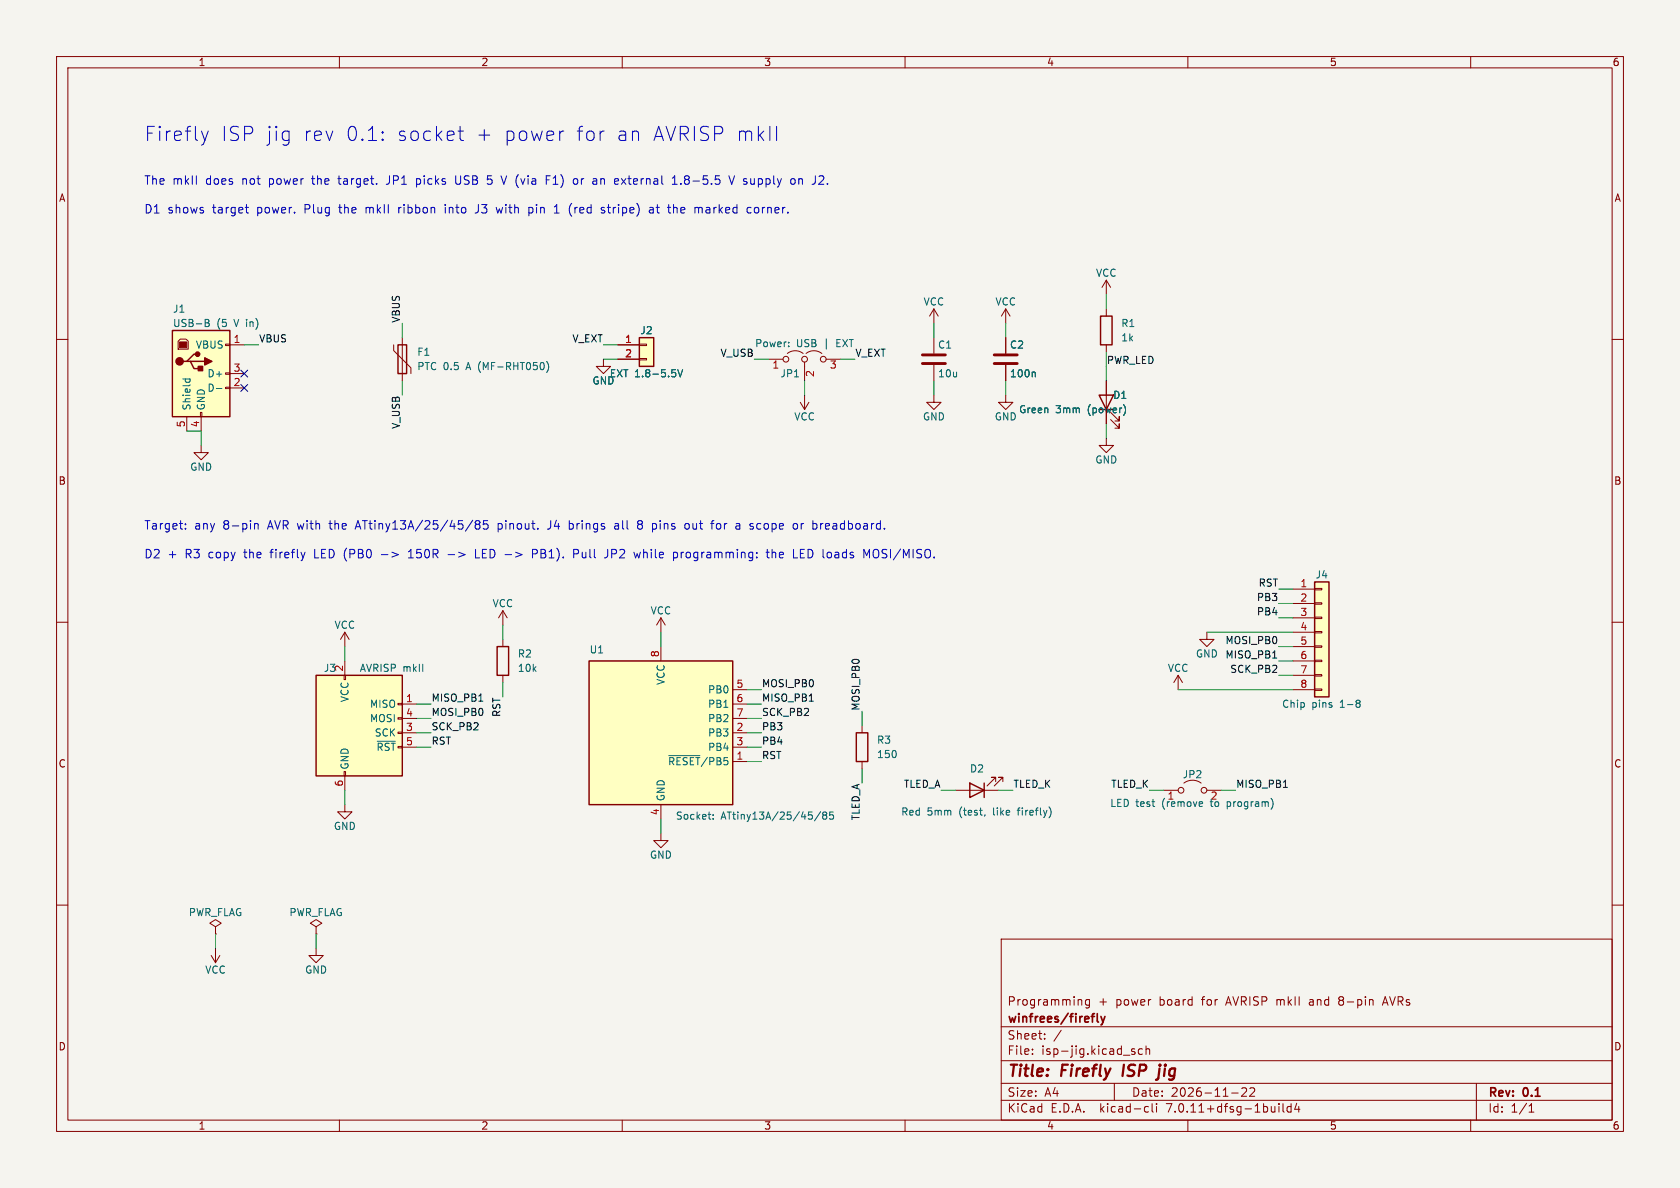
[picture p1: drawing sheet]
(kicad_sch
 (version 20230121)
 (generator eeschema)
 (paper "A4")
 (title_block
  (title "Firefly ISP jig")
  (date "2026-11-22")
  (rev "0.1")
  (company "winfrees/firefly")
  (comment 1 "Programming + power board for AVRISP mkII and 8-pin AVRs"))
 (lib_symbols
  (symbol "Connector:AVR-ISP-6"
   (pin_names
    (offset 1.016)) (in_bom yes) (on_board yes)
   (property "Reference" "J" (at -6.35 11.43 0) (effects (font (size 1.27 1.27)) (justify left)))
   (property "Value" "AVR-ISP-6" (at 0 11.43 0) (effects (font (size 1.27 1.27)) (justify left)))
   (property "Footprint" "" (at -6.35 1.27 90) (effects (font (size 1.27 1.27)) hide))
   (property "Datasheet" " ~" (at -32.385 -13.97 0) (effects (font (size 1.27 1.27)) hide))
   (symbol "AVR-ISP-6_0_1"
    (rectangle (start -2.667 -6.858) (end -2.413 -7.62) (stroke (width 0) (type default)) (fill (type none)))
    (rectangle (start -2.667 10.16) (end -2.413 9.398) (stroke (width 0) (type default)) (fill (type none)))
    (rectangle (start 7.62 -2.413) (end 6.858 -2.667) (stroke (width 0) (type default)) (fill (type none)))
    (rectangle (start 7.62 0.127) (end 6.858 -0.127) (stroke (width 0) (type default)) (fill (type none)))
    (rectangle (start 7.62 2.667) (end 6.858 2.413) (stroke (width 0) (type default)) (fill (type none)))
    (rectangle (start 7.62 5.207) (end 6.858 4.953) (stroke (width 0) (type default)) (fill (type none)))
    (rectangle (start 7.62 10.16) (end -7.62 -7.62) (stroke (width 0.254) (type default)) (fill (type background))))
   (symbol "AVR-ISP-6_1_1"
    (pin passive line (at 10.16 5.08 180) (length 2.54) (name "MISO" (effects (font (size 1.27 1.27)))) (number "1" (effects (font (size 1.27 1.27)))))
    (pin passive line (at -2.54 12.7 270) (length 2.54) (name "VCC" (effects (font (size 1.27 1.27)))) (number "2" (effects (font (size 1.27 1.27)))))
    (pin passive line (at 10.16 0 180) (length 2.54) (name "SCK" (effects (font (size 1.27 1.27)))) (number "3" (effects (font (size 1.27 1.27)))))
    (pin passive line (at 10.16 2.54 180) (length 2.54) (name "MOSI" (effects (font (size 1.27 1.27)))) (number "4" (effects (font (size 1.27 1.27)))))
    (pin passive line (at 10.16 -2.54 180) (length 2.54) (name "~{RST}" (effects (font (size 1.27 1.27)))) (number "5" (effects (font (size 1.27 1.27)))))
    (pin passive line (at -2.54 -10.16 90) (length 2.54) (name "GND" (effects (font (size 1.27 1.27)))) (number "6" (effects (font (size 1.27 1.27)))))))
  (symbol "Connector:USB_B"
   (pin_names
    (offset 1.016)) (in_bom yes) (on_board yes)
   (property "Reference" "J" (at -5.08 11.43 0) (effects (font (size 1.27 1.27)) (justify left)))
   (property "Value" "USB_B" (at -5.08 8.89 0) (effects (font (size 1.27 1.27)) (justify left)))
   (property "Footprint" "" (at 3.81 -1.27 0) (effects (font (size 1.27 1.27)) hide))
   (property "Datasheet" " ~" (at 3.81 -1.27 0) (effects (font (size 1.27 1.27)) hide))
   (symbol "USB_B_0_1"
    (rectangle (start -5.08 -7.62) (end 5.08 7.62) (stroke (width 0.254) (type default)) (fill (type background)))
    (circle (center -3.81 2.159) (radius 0.635) (stroke (width 0.254) (type default)) (fill (type outline)))
    (rectangle (start -3.81 5.588) (end -2.54 4.572) (stroke (width 0) (type default)) (fill (type outline)))
    (circle (center -0.635 3.429) (radius 0.381) (stroke (width 0.254) (type default)) (fill (type outline)))
    (rectangle (start -0.127 -7.62) (end 0.127 -6.858) (stroke (width 0) (type default)) (fill (type none)))
    (polyline (pts (xy -1.905 2.159) (xy 0.635 2.159)) (stroke (width 0.254) (type default)) (fill (type none)))
    (polyline (pts (xy -3.175 2.159) (xy -2.54 2.159) (xy -1.27 3.429) (xy -0.635 3.429)) (stroke (width 0.254) (type default)) (fill (type none)))
    (polyline (pts (xy -2.54 2.159) (xy -1.905 2.159) (xy -1.27 0.889) (xy 0 0.889)) (stroke (width 0.254) (type default)) (fill (type none)))
    (polyline (pts (xy 0.635 2.794) (xy 0.635 1.524) (xy 1.905 2.159) (xy 0.635 2.794)) (stroke (width 0.254) (type default)) (fill (type outline)))
    (polyline (pts (xy -4.064 4.318) (xy -2.286 4.318) (xy -2.286 5.715) (xy -2.667 6.096) (xy -3.683 6.096) (xy -4.064 5.715) (xy -4.064 4.318)) (stroke (width 0) (type default)) (fill (type none)))
    (rectangle (start 0.254 1.27) (end -0.508 0.508) (stroke (width 0.254) (type default)) (fill (type outline)))
    (rectangle (start 5.08 -2.667) (end 4.318 -2.413) (stroke (width 0) (type default)) (fill (type none)))
    (rectangle (start 5.08 -0.127) (end 4.318 0.127) (stroke (width 0) (type default)) (fill (type none)))
    (rectangle (start 5.08 4.953) (end 4.318 5.207) (stroke (width 0) (type default)) (fill (type none))))
   (symbol "USB_B_1_1"
    (pin power_out line (at 7.62 5.08 180) (length 2.54) (name "VBUS" (effects (font (size 1.27 1.27)))) (number "1" (effects (font (size 1.27 1.27)))))
    (pin bidirectional line (at 7.62 -2.54 180) (length 2.54) (name "D-" (effects (font (size 1.27 1.27)))) (number "2" (effects (font (size 1.27 1.27)))))
    (pin bidirectional line (at 7.62 0 180) (length 2.54) (name "D+" (effects (font (size 1.27 1.27)))) (number "3" (effects (font (size 1.27 1.27)))))
    (pin power_out line (at 0 -10.16 90) (length 2.54) (name "GND" (effects (font (size 1.27 1.27)))) (number "4" (effects (font (size 1.27 1.27)))))
    (pin passive line (at -2.54 -10.16 90) (length 2.54) (name "Shield" (effects (font (size 1.27 1.27)))) (number "5" (effects (font (size 1.27 1.27)))))))
  (symbol "Connector_Generic:Conn_01x02"
   (pin_names
    (offset 1.016) hide) (in_bom yes) (on_board yes)
   (property "Reference" "J" (at 0 2.54 0) (effects (font (size 1.27 1.27))))
   (property "Value" "Conn_01x02" (at 0 -5.08 0) (effects (font (size 1.27 1.27))))
   (property "Footprint" "" (at 0 0 0) (effects (font (size 1.27 1.27)) hide))
   (property "Datasheet" "~" (at 0 0 0) (effects (font (size 1.27 1.27)) hide))
   (symbol "Conn_01x02_1_1"
    (rectangle (start -1.27 -2.413) (end 0 -2.667) (stroke (width 0.1524) (type default)) (fill (type none)))
    (rectangle (start -1.27 0.127) (end 0 -0.127) (stroke (width 0.1524) (type default)) (fill (type none)))
    (rectangle (start -1.27 1.27) (end 1.27 -3.81) (stroke (width 0.254) (type default)) (fill (type background)))
    (pin passive line (at -5.08 0 0) (length 3.81) (name "Pin_1" (effects (font (size 1.27 1.27)))) (number "1" (effects (font (size 1.27 1.27)))))
    (pin passive line (at -5.08 -2.54 0) (length 3.81) (name "Pin_2" (effects (font (size 1.27 1.27)))) (number "2" (effects (font (size 1.27 1.27)))))))
  (symbol "Connector_Generic:Conn_01x08"
   (pin_names
    (offset 1.016) hide) (in_bom yes) (on_board yes)
   (property "Reference" "J" (at 0 10.16 0) (effects (font (size 1.27 1.27))))
   (property "Value" "Conn_01x08" (at 0 -12.7 0) (effects (font (size 1.27 1.27))))
   (property "Footprint" "" (at 0 0 0) (effects (font (size 1.27 1.27)) hide))
   (property "Datasheet" "~" (at 0 0 0) (effects (font (size 1.27 1.27)) hide))
   (symbol "Conn_01x08_1_1"
    (rectangle (start -1.27 -10.033) (end 0 -10.287) (stroke (width 0.1524) (type default)) (fill (type none)))
    (rectangle (start -1.27 -7.493) (end 0 -7.747) (stroke (width 0.1524) (type default)) (fill (type none)))
    (rectangle (start -1.27 -4.953) (end 0 -5.207) (stroke (width 0.1524) (type default)) (fill (type none)))
    (rectangle (start -1.27 -2.413) (end 0 -2.667) (stroke (width 0.1524) (type default)) (fill (type none)))
    (rectangle (start -1.27 0.127) (end 0 -0.127) (stroke (width 0.1524) (type default)) (fill (type none)))
    (rectangle (start -1.27 2.667) (end 0 2.413) (stroke (width 0.1524) (type default)) (fill (type none)))
    (rectangle (start -1.27 5.207) (end 0 4.953) (stroke (width 0.1524) (type default)) (fill (type none)))
    (rectangle (start -1.27 7.747) (end 0 7.493) (stroke (width 0.1524) (type default)) (fill (type none)))
    (rectangle (start -1.27 8.89) (end 1.27 -11.43) (stroke (width 0.254) (type default)) (fill (type background)))
    (pin passive line (at -5.08 7.62 0) (length 3.81) (name "Pin_1" (effects (font (size 1.27 1.27)))) (number "1" (effects (font (size 1.27 1.27)))))
    (pin passive line (at -5.08 5.08 0) (length 3.81) (name "Pin_2" (effects (font (size 1.27 1.27)))) (number "2" (effects (font (size 1.27 1.27)))))
    (pin passive line (at -5.08 2.54 0) (length 3.81) (name "Pin_3" (effects (font (size 1.27 1.27)))) (number "3" (effects (font (size 1.27 1.27)))))
    (pin passive line (at -5.08 0 0) (length 3.81) (name "Pin_4" (effects (font (size 1.27 1.27)))) (number "4" (effects (font (size 1.27 1.27)))))
    (pin passive line (at -5.08 -2.54 0) (length 3.81) (name "Pin_5" (effects (font (size 1.27 1.27)))) (number "5" (effects (font (size 1.27 1.27)))))
    (pin passive line (at -5.08 -5.08 0) (length 3.81) (name "Pin_6" (effects (font (size 1.27 1.27)))) (number "6" (effects (font (size 1.27 1.27)))))
    (pin passive line (at -5.08 -7.62 0) (length 3.81) (name "Pin_7" (effects (font (size 1.27 1.27)))) (number "7" (effects (font (size 1.27 1.27)))))
    (pin passive line (at -5.08 -10.16 0) (length 3.81) (name "Pin_8" (effects (font (size 1.27 1.27)))) (number "8" (effects (font (size 1.27 1.27)))))))
  (symbol "Device:C"
   (pin_numbers hide)
   (pin_names
    (offset 0.254)) (in_bom yes) (on_board yes)
   (property "Reference" "C" (at 0.635 2.54 0) (effects (font (size 1.27 1.27)) (justify left)))
   (property "Value" "C" (at 0.635 -2.54 0) (effects (font (size 1.27 1.27)) (justify left)))
   (property "Footprint" "" (at 0.9652 -3.81 0) (effects (font (size 1.27 1.27)) hide))
   (property "Datasheet" "~" (at 0 0 0) (effects (font (size 1.27 1.27)) hide))
   (symbol "C_0_1"
    (polyline (pts (xy -2.032 -0.762) (xy 2.032 -0.762)) (stroke (width 0.508) (type default)) (fill (type none)))
    (polyline (pts (xy -2.032 0.762) (xy 2.032 0.762)) (stroke (width 0.508) (type default)) (fill (type none))))
   (symbol "C_1_1"
    (pin passive line (at 0 3.81 270) (length 2.794) (name "~" (effects (font (size 1.27 1.27)))) (number "1" (effects (font (size 1.27 1.27)))))
    (pin passive line (at 0 -3.81 90) (length 2.794) (name "~" (effects (font (size 1.27 1.27)))) (number "2" (effects (font (size 1.27 1.27)))))))
  (symbol "Device:LED"
   (pin_numbers hide)
   (pin_names
    (offset 1.016) hide) (in_bom yes) (on_board yes)
   (property "Reference" "D" (at 0 2.54 0) (effects (font (size 1.27 1.27))))
   (property "Value" "LED" (at 0 -2.54 0) (effects (font (size 1.27 1.27))))
   (property "Footprint" "" (at 0 0 0) (effects (font (size 1.27 1.27)) hide))
   (property "Datasheet" "~" (at 0 0 0) (effects (font (size 1.27 1.27)) hide))
   (symbol "LED_0_1"
    (polyline (pts (xy -1.27 -1.27) (xy -1.27 1.27)) (stroke (width 0.254) (type default)) (fill (type none)))
    (polyline (pts (xy -1.27 0) (xy 1.27 0)) (stroke (width 0) (type default)) (fill (type none)))
    (polyline (pts (xy 1.27 -1.27) (xy 1.27 1.27) (xy -1.27 0) (xy 1.27 -1.27)) (stroke (width 0.254) (type default)) (fill (type none)))
    (polyline (pts (xy -3.048 -0.762) (xy -4.572 -2.286) (xy -3.81 -2.286) (xy -4.572 -2.286) (xy -4.572 -1.524)) (stroke (width 0) (type default)) (fill (type none)))
    (polyline (pts (xy -1.778 -0.762) (xy -3.302 -2.286) (xy -2.54 -2.286) (xy -3.302 -2.286) (xy -3.302 -1.524)) (stroke (width 0) (type default)) (fill (type none))))
   (symbol "LED_1_1"
    (pin passive line (at -3.81 0 0) (length 2.54) (name "K" (effects (font (size 1.27 1.27)))) (number "1" (effects (font (size 1.27 1.27)))))
    (pin passive line (at 3.81 0 180) (length 2.54) (name "A" (effects (font (size 1.27 1.27)))) (number "2" (effects (font (size 1.27 1.27)))))))
  (symbol "Device:Polyfuse"
   (pin_numbers hide)
   (pin_names
    (offset 0)) (in_bom yes) (on_board yes)
   (property "Reference" "F" (at -2.54 0 90) (effects (font (size 1.27 1.27))))
   (property "Value" "Polyfuse" (at 2.54 0 90) (effects (font (size 1.27 1.27))))
   (property "Footprint" "" (at 1.27 -5.08 0) (effects (font (size 1.27 1.27)) (justify left) hide))
   (property "Datasheet" "~" (at 0 0 0) (effects (font (size 1.27 1.27)) hide))
   (symbol "Polyfuse_0_1"
    (rectangle (start -0.762 2.54) (end 0.762 -2.54) (stroke (width 0.254) (type default)) (fill (type none)))
    (polyline (pts (xy 0 2.54) (xy 0 -2.54)) (stroke (width 0) (type default)) (fill (type none)))
    (polyline (pts (xy -1.524 2.54) (xy -1.524 1.524) (xy 1.524 -1.524) (xy 1.524 -2.54)) (stroke (width 0) (type default)) (fill (type none))))
   (symbol "Polyfuse_1_1"
    (pin passive line (at 0 3.81 270) (length 1.27) (name "~" (effects (font (size 1.27 1.27)))) (number "1" (effects (font (size 1.27 1.27)))))
    (pin passive line (at 0 -3.81 90) (length 1.27) (name "~" (effects (font (size 1.27 1.27)))) (number "2" (effects (font (size 1.27 1.27)))))))
  (symbol "Device:R"
   (pin_numbers hide)
   (pin_names
    (offset 0)) (in_bom yes) (on_board yes)
   (property "Reference" "R" (at 2.032 0 90) (effects (font (size 1.27 1.27))))
   (property "Value" "R" (at 0 0 90) (effects (font (size 1.27 1.27))))
   (property "Footprint" "" (at -1.778 0 90) (effects (font (size 1.27 1.27)) hide))
   (property "Datasheet" "~" (at 0 0 0) (effects (font (size 1.27 1.27)) hide))
   (symbol "R_0_1"
    (rectangle (start -1.016 -2.54) (end 1.016 2.54) (stroke (width 0.254) (type default)) (fill (type none))))
   (symbol "R_1_1"
    (pin passive line (at 0 3.81 270) (length 1.27) (name "~" (effects (font (size 1.27 1.27)))) (number "1" (effects (font (size 1.27 1.27)))))
    (pin passive line (at 0 -3.81 90) (length 1.27) (name "~" (effects (font (size 1.27 1.27)))) (number "2" (effects (font (size 1.27 1.27)))))))
  (symbol "Jumper:Jumper_2_Open"
   (pin_names
    (offset 0) hide) (in_bom yes) (on_board yes)
   (property "Reference" "JP" (at 0 2.794 0) (effects (font (size 1.27 1.27))))
   (property "Value" "Jumper_2_Open" (at 0 -2.286 0) (effects (font (size 1.27 1.27))))
   (property "Footprint" "" (at 0 0 0) (effects (font (size 1.27 1.27)) hide))
   (property "Datasheet" "~" (at 0 0 0) (effects (font (size 1.27 1.27)) hide))
   (symbol "Jumper_2_Open_0_0"
    (circle (center -2.032 0) (radius 0.508) (stroke (width 0) (type default)) (fill (type none)))
    (circle (center 2.032 0) (radius 0.508) (stroke (width 0) (type default)) (fill (type none))))
   (symbol "Jumper_2_Open_0_1"
    (arc (start 1.524 1.27) (mid 0 1.778) (end -1.524 1.27) (stroke (width 0) (type default)) (fill (type none))))
   (symbol "Jumper_2_Open_1_1"
    (pin passive line (at -5.08 0 0) (length 2.54) (name "A" (effects (font (size 1.27 1.27)))) (number "1" (effects (font (size 1.27 1.27)))))
    (pin passive line (at 5.08 0 180) (length 2.54) (name "B" (effects (font (size 1.27 1.27)))) (number "2" (effects (font (size 1.27 1.27)))))))
  (symbol "Jumper:Jumper_3_Open"
   (pin_names
    (offset 0) hide) (in_bom yes) (on_board yes)
   (property "Reference" "JP" (at -2.54 -2.54 0) (effects (font (size 1.27 1.27))))
   (property "Value" "Jumper_3_Open" (at 0 2.794 0) (effects (font (size 1.27 1.27))))
   (property "Footprint" "" (at 0 0 0) (effects (font (size 1.27 1.27)) hide))
   (property "Datasheet" "~" (at 0 0 0) (effects (font (size 1.27 1.27)) hide))
   (symbol "Jumper_3_Open_0_0"
    (circle (center -3.302 0) (radius 0.508) (stroke (width 0) (type default)) (fill (type none)))
    (circle (center 0 0) (radius 0.508) (stroke (width 0) (type default)) (fill (type none)))
    (circle (center 3.302 0) (radius 0.508) (stroke (width 0) (type default)) (fill (type none))))
   (symbol "Jumper_3_Open_0_1"
    (arc (start -0.254 1.016) (mid -1.651 1.4992) (end -3.048 1.016) (stroke (width 0) (type default)) (fill (type none)))
    (polyline (pts (xy 0 -0.508) (xy 0 -1.27)) (stroke (width 0) (type default)) (fill (type none)))
    (arc (start 3.048 1.016) (mid 1.651 1.4992) (end 0.254 1.016) (stroke (width 0) (type default)) (fill (type none))))
   (symbol "Jumper_3_Open_1_1"
    (pin passive line (at -6.35 0 0) (length 2.54) (name "A" (effects (font (size 1.27 1.27)))) (number "1" (effects (font (size 1.27 1.27)))))
    (pin passive line (at 0 -3.81 90) (length 2.54) (name "C" (effects (font (size 1.27 1.27)))) (number "2" (effects (font (size 1.27 1.27)))))
    (pin passive line (at 6.35 0 180) (length 2.54) (name "B" (effects (font (size 1.27 1.27)))) (number "3" (effects (font (size 1.27 1.27)))))))
  (symbol "MCU_Microchip_ATtiny:ATtiny13A-P" (in_bom yes) (on_board yes)
   (property "Reference" "U" (at -12.7 13.97 0) (effects (font (size 1.27 1.27)) (justify left bottom)))
   (property "Value" "ATtiny13A-P" (at 2.54 -13.97 0) (effects (font (size 1.27 1.27)) (justify left top)))
   (property "Footprint" "Package_DIP:DIP-8_W7.62mm" (at 0 0 0) (effects (font (size 1.27 1.27) italic) hide))
   (property "Datasheet" "http://ww1.microchip.com/downloads/en/DeviceDoc/doc8126.pdf" (at 0 0 0) (effects (font (size 1.27 1.27)) hide))
   (symbol "ATtiny13A-P_0_1"
    (rectangle (start -12.7 -12.7) (end 12.7 12.7) (stroke (width 0.254) (type default)) (fill (type background))))
   (symbol "ATtiny13A-P_1_1"
    (pin bidirectional line (at 15.24 -5.08 180) (length 2.54) (name "~{RESET}/PB5" (effects (font (size 1.27 1.27)))) (number "1" (effects (font (size 1.27 1.27)))))
    (pin bidirectional line (at 15.24 0 180) (length 2.54) (name "PB3" (effects (font (size 1.27 1.27)))) (number "2" (effects (font (size 1.27 1.27)))))
    (pin bidirectional line (at 15.24 -2.54 180) (length 2.54) (name "PB4" (effects (font (size 1.27 1.27)))) (number "3" (effects (font (size 1.27 1.27)))))
    (pin power_in line (at 0 -15.24 90) (length 2.54) (name "GND" (effects (font (size 1.27 1.27)))) (number "4" (effects (font (size 1.27 1.27)))))
    (pin bidirectional line (at 15.24 7.62 180) (length 2.54) (name "PB0" (effects (font (size 1.27 1.27)))) (number "5" (effects (font (size 1.27 1.27)))))
    (pin bidirectional line (at 15.24 5.08 180) (length 2.54) (name "PB1" (effects (font (size 1.27 1.27)))) (number "6" (effects (font (size 1.27 1.27)))))
    (pin bidirectional line (at 15.24 2.54 180) (length 2.54) (name "PB2" (effects (font (size 1.27 1.27)))) (number "7" (effects (font (size 1.27 1.27)))))
    (pin power_in line (at 0 15.24 270) (length 2.54) (name "VCC" (effects (font (size 1.27 1.27)))) (number "8" (effects (font (size 1.27 1.27)))))))
  (symbol "power:GND"
   (power)
   (pin_names
    (offset 0)) (in_bom yes) (on_board yes)
   (property "Reference" "#PWR" (at 0 -6.35 0) (effects (font (size 1.27 1.27)) hide))
   (property "Value" "GND" (at 0 -3.81 0) (effects (font (size 1.27 1.27))))
   (property "Footprint" "" (at 0 0 0) (effects (font (size 1.27 1.27)) hide))
   (property "Datasheet" "" (at 0 0 0) (effects (font (size 1.27 1.27)) hide))
   (symbol "GND_0_1"
    (polyline (pts (xy 0 0) (xy 0 -1.27) (xy 1.27 -1.27) (xy 0 -2.54) (xy -1.27 -1.27) (xy 0 -1.27)) (stroke (width 0) (type default)) (fill (type none))))
   (symbol "GND_1_1"
    (pin power_in line (at 0 0 270) (length 0) hide (name "GND" (effects (font (size 1.27 1.27)))) (number "1" (effects (font (size 1.27 1.27)))))))
  (symbol "power:PWR_FLAG"
   (power)
   (pin_numbers hide)
   (pin_names
    (offset 0) hide) (in_bom yes) (on_board yes)
   (property "Reference" "#FLG" (at 0 1.905 0) (effects (font (size 1.27 1.27)) hide))
   (property "Value" "PWR_FLAG" (at 0 3.81 0) (effects (font (size 1.27 1.27))))
   (property "Footprint" "" (at 0 0 0) (effects (font (size 1.27 1.27)) hide))
   (property "Datasheet" "~" (at 0 0 0) (effects (font (size 1.27 1.27)) hide))
   (symbol "PWR_FLAG_0_0"
    (pin power_out line (at 0 0 90) (length 0) (name "pwr" (effects (font (size 1.27 1.27)))) (number "1" (effects (font (size 1.27 1.27))))))
   (symbol "PWR_FLAG_0_1"
    (polyline (pts (xy 0 0) (xy 0 1.27) (xy -1.016 1.905) (xy 0 2.54) (xy 1.016 1.905) (xy 0 1.27)) (stroke (width 0) (type default)) (fill (type none)))))
  (symbol "power:VCC"
   (power)
   (pin_names
    (offset 0)) (in_bom yes) (on_board yes)
   (property "Reference" "#PWR" (at 0 -3.81 0) (effects (font (size 1.27 1.27)) hide))
   (property "Value" "VCC" (at 0 3.81 0) (effects (font (size 1.27 1.27))))
   (property "Footprint" "" (at 0 0 0) (effects (font (size 1.27 1.27)) hide))
   (property "Datasheet" "" (at 0 0 0) (effects (font (size 1.27 1.27)) hide))
   (symbol "VCC_0_1"
    (polyline (pts (xy -0.762 1.27) (xy 0 2.54)) (stroke (width 0) (type default)) (fill (type none)))
    (polyline (pts (xy 0 0) (xy 0 2.54)) (stroke (width 0) (type default)) (fill (type none)))
    (polyline (pts (xy 0 2.54) (xy 0.762 1.27)) (stroke (width 0) (type default)) (fill (type none))))
   (symbol "VCC_1_1"
    (pin power_in line (at 0 0 90) (length 0) hide (name "VCC" (effects (font (size 1.27 1.27)))) (number "1" (effects (font (size 1.27 1.27))))))))
 (symbol
  (lib_id "Connector:USB_B") (at 35.56 66.04 0) (unit 1) (in_bom yes) (on_board yes) (dnp no)
  (property "Reference" "J1" (at 30.48 54.61 0) (effects (font (size 1.27 1.27)) (justify left)))
  (property "Value" "USB-B (5 V in)" (at 30.48 57.15 0) (effects (font (size 1.27 1.27)) (justify left)))
  (property "Footprint" "Connector_USB:USB_B_OST_USB-B1HSxx_Horizontal" (at 39.37 67.31 0) (effects (font (size 1.27 1.27)) hide))
  (property "Datasheet" "" (at 39.37 67.31 0) (effects (font (size 1.27 1.27)) hide)) (pin "1") (pin "2") (pin "3") (pin "4") (pin "5"))
 (wire (pts (xy 43.18 60.96) (xy 45.72 60.96)) (stroke (width 0) (type default)))
 (label "VBUS" (at 45.72 60.96 0) (fields_autoplaced) (effects (font (size 1.27 1.27)) (justify left bottom)))
 (no_connect (at 43.18 68.58))
 (no_connect (at 43.18 66.04))
 (wire (pts (xy 35.56 76.2) (xy 35.56 78.74)) (stroke (width 0) (type default)))
 (symbol
  (lib_id "power:GND") (at 35.56 78.74 0) (unit 1) (in_bom no) (on_board no) (dnp no)
  (property "Reference" "#PWR01" (at 35.56 85.09 0) (effects (font (size 1.27 1.27)) hide))
  (property "Value" "GND" (at 35.56 82.55 0) (effects (font (size 1.27 1.27))))
  (property "Footprint" "" (at 35.56 78.74 0) (effects (font (size 1.27 1.27)) hide))
  (property "Datasheet" "" (at 35.56 78.74 0) (effects (font (size 1.27 1.27)) hide)) (pin "1"))
 (symbol
  (lib_id "Device:Polyfuse") (at 71.12 63.5 0) (unit 1) (in_bom yes) (on_board yes) (dnp no)
  (property "Reference" "F1" (at 73.66 62.23 0) (effects (font (size 1.27 1.27)) (justify left)))
  (property "Value" "PTC 0.5 A (MF-RHT050)" (at 73.66 64.77 0) (effects (font (size 1.27 1.27)) (justify left)))
  (property "Footprint" "Fuse:Fuse_Bourns_MF-RHT050" (at 72.39 68.58 0) (effects (font (size 1.27 1.27)) (justify left) hide))
  (property "Datasheet" "" (at 71.12 63.5 0) (effects (font (size 1.27 1.27)) hide)) (pin "1") (pin "2"))
 (wire (pts (xy 71.12 59.69) (xy 71.12 57.15)) (stroke (width 0) (type default)))
 (label "VBUS" (at 71.12 57.15 90) (fields_autoplaced) (effects (font (size 1.27 1.27)) (justify left bottom)))
 (wire (pts (xy 71.12 67.31) (xy 71.12 69.85)) (stroke (width 0) (type default)))
 (label "V_USB" (at 71.12 69.85 270) (fields_autoplaced) (effects (font (size 1.27 1.27)) (justify right bottom)))
 (symbol
  (lib_id "Connector_Generic:Conn_01x02") (at 114.3 60.96 0) (unit 1) (in_bom yes) (on_board yes) (dnp no)
  (property "Reference" "J2" (at 114.3 58.42 0) (effects (font (size 1.27 1.27))))
  (property "Value" "EXT 1.8-5.5V" (at 114.3 66.04 0) (effects (font (size 1.27 1.27))))
  (property "Footprint" "Connector_PinHeader_2.54mm:PinHeader_1x02_P2.54mm_Vertical" (at 114.3 60.96 0) (effects (font (size 1.27 1.27)) hide))
  (property "Datasheet" "" (at 114.3 60.96 0) (effects (font (size 1.27 1.27)) hide)) (pin "1") (pin "2"))
 (wire (pts (xy 109.22 60.96) (xy 106.68 60.96)) (stroke (width 0) (type default)))
 (label "V_EXT" (at 106.68 60.96 180) (fields_autoplaced) (effects (font (size 1.27 1.27)) (justify right bottom)))
 (wire (pts (xy 109.22 63.5) (xy 106.68 63.5)) (stroke (width 0) (type default)))
 (symbol
  (lib_id "power:GND") (at 106.68 63.5 0) (unit 1) (in_bom no) (on_board no) (dnp no)
  (property "Reference" "#PWR02" (at 106.68 69.85 0) (effects (font (size 1.27 1.27)) hide))
  (property "Value" "GND" (at 106.68 67.31 0) (effects (font (size 1.27 1.27))))
  (property "Footprint" "" (at 106.68 63.5 0) (effects (font (size 1.27 1.27)) hide))
  (property "Datasheet" "" (at 106.68 63.5 0) (effects (font (size 1.27 1.27)) hide)) (pin "1"))
 (symbol
  (lib_id "Jumper:Jumper_3_Open") (at 142.24 63.5 0) (unit 1) (in_bom yes) (on_board yes) (dnp no)
  (property "Reference" "JP1" (at 139.7 66.04 0) (effects (font (size 1.27 1.27))))
  (property "Value" "Power: USB | EXT" (at 142.24 60.71 0) (effects (font (size 1.27 1.27))))
  (property "Footprint" "Connector_PinHeader_2.54mm:PinHeader_1x03_P2.54mm_Vertical" (at 142.24 63.5 0) (effects (font (size 1.27 1.27)) hide))
  (property "Datasheet" "" (at 142.24 63.5 0) (effects (font (size 1.27 1.27)) hide)) (pin "1") (pin "2") (pin "3"))
 (wire (pts (xy 135.89 63.5) (xy 133.35 63.5)) (stroke (width 0) (type default)))
 (label "V_USB" (at 133.35 63.5 180) (fields_autoplaced) (effects (font (size 1.27 1.27)) (justify right bottom)))
 (wire (pts (xy 142.24 67.31) (xy 142.24 69.85)) (stroke (width 0) (type default)))
 (symbol
  (lib_id "power:VCC") (at 142.24 69.85 180) (unit 1) (in_bom no) (on_board no) (dnp no)
  (property "Reference" "#PWR03" (at 142.24 66.04 0) (effects (font (size 1.27 1.27)) hide))
  (property "Value" "VCC" (at 142.24 73.66 0) (effects (font (size 1.27 1.27))))
  (property "Footprint" "" (at 142.24 69.85 0) (effects (font (size 1.27 1.27)) hide))
  (property "Datasheet" "" (at 142.24 69.85 0) (effects (font (size 1.27 1.27)) hide)) (pin "1"))
 (wire (pts (xy 148.59 63.5) (xy 151.13 63.5)) (stroke (width 0) (type default)))
 (label "V_EXT" (at 151.13 63.5 0) (fields_autoplaced) (effects (font (size 1.27 1.27)) (justify left bottom)))
 (symbol
  (lib_id "Device:C") (at 165.1 63.5 0) (unit 1) (in_bom yes) (on_board yes) (dnp no)
  (property "Reference" "C1" (at 165.73 60.96 0) (effects (font (size 1.27 1.27)) (justify left)))
  (property "Value" "10u" (at 165.73 66.04 0) (effects (font (size 1.27 1.27)) (justify left)))
  (property "Footprint" "Capacitor_THT:C_Disc_D5.0mm_W2.5mm_P5.00mm" (at 166.07 67.31 0) (effects (font (size 1.27 1.27)) hide))
  (property "Datasheet" "" (at 165.1 63.5 0) (effects (font (size 1.27 1.27)) hide)) (pin "1") (pin "2"))
 (wire (pts (xy 165.1 59.69) (xy 165.1 57.15)) (stroke (width 0) (type default)))
 (symbol
  (lib_id "power:VCC") (at 165.1 57.15 0) (unit 1) (in_bom no) (on_board no) (dnp no)
  (property "Reference" "#PWR04" (at 165.1 60.96 0) (effects (font (size 1.27 1.27)) hide))
  (property "Value" "VCC" (at 165.1 53.34 0) (effects (font (size 1.27 1.27))))
  (property "Footprint" "" (at 165.1 57.15 0) (effects (font (size 1.27 1.27)) hide))
  (property "Datasheet" "" (at 165.1 57.15 0) (effects (font (size 1.27 1.27)) hide)) (pin "1"))
 (wire (pts (xy 165.1 67.31) (xy 165.1 69.85)) (stroke (width 0) (type default)))
 (symbol
  (lib_id "power:GND") (at 165.1 69.85 0) (unit 1) (in_bom no) (on_board no) (dnp no)
  (property "Reference" "#PWR05" (at 165.1 76.2 0) (effects (font (size 1.27 1.27)) hide))
  (property "Value" "GND" (at 165.1 73.66 0) (effects (font (size 1.27 1.27))))
  (property "Footprint" "" (at 165.1 69.85 0) (effects (font (size 1.27 1.27)) hide))
  (property "Datasheet" "" (at 165.1 69.85 0) (effects (font (size 1.27 1.27)) hide)) (pin "1"))
 (symbol
  (lib_id "Device:C") (at 177.8 63.5 0) (unit 1) (in_bom yes) (on_board yes) (dnp no)
  (property "Reference" "C2" (at 178.44 60.96 0) (effects (font (size 1.27 1.27)) (justify left)))
  (property "Value" "100n" (at 178.44 66.04 0) (effects (font (size 1.27 1.27)) (justify left)))
  (property "Footprint" "Capacitor_THT:C_Disc_D3.0mm_W2.0mm_P2.50mm" (at 178.77 67.31 0) (effects (font (size 1.27 1.27)) hide))
  (property "Datasheet" "" (at 177.8 63.5 0) (effects (font (size 1.27 1.27)) hide)) (pin "1") (pin "2"))
 (wire (pts (xy 177.8 59.69) (xy 177.8 57.15)) (stroke (width 0) (type default)))
 (symbol
  (lib_id "power:VCC") (at 177.8 57.15 0) (unit 1) (in_bom no) (on_board no) (dnp no)
  (property "Reference" "#PWR06" (at 177.8 60.96 0) (effects (font (size 1.27 1.27)) hide))
  (property "Value" "VCC" (at 177.8 53.34 0) (effects (font (size 1.27 1.27))))
  (property "Footprint" "" (at 177.8 57.15 0) (effects (font (size 1.27 1.27)) hide))
  (property "Datasheet" "" (at 177.8 57.15 0) (effects (font (size 1.27 1.27)) hide)) (pin "1"))
 (wire (pts (xy 177.8 67.31) (xy 177.8 69.85)) (stroke (width 0) (type default)))
 (symbol
  (lib_id "power:GND") (at 177.8 69.85 0) (unit 1) (in_bom no) (on_board no) (dnp no)
  (property "Reference" "#PWR07" (at 177.8 76.2 0) (effects (font (size 1.27 1.27)) hide))
  (property "Value" "GND" (at 177.8 73.66 0) (effects (font (size 1.27 1.27))))
  (property "Footprint" "" (at 177.8 69.85 0) (effects (font (size 1.27 1.27)) hide))
  (property "Datasheet" "" (at 177.8 69.85 0) (effects (font (size 1.27 1.27)) hide)) (pin "1"))
 (symbol
  (lib_id "Device:R") (at 195.58 58.42 0) (unit 1) (in_bom yes) (on_board yes) (dnp no)
  (property "Reference" "R1" (at 198.12 57.15 0) (effects (font (size 1.27 1.27)) (justify left)))
  (property "Value" "1k" (at 198.12 59.69 0) (effects (font (size 1.27 1.27)) (justify left)))
  (property "Footprint" "Resistor_THT:R_Axial_DIN0207_L6.3mm_D2.5mm_P7.62mm_Horizontal" (at 193.8 58.42 0) (effects (font (size 1.27 1.27)) hide))
  (property "Datasheet" "" (at 195.58 58.42 0) (effects (font (size 1.27 1.27)) hide)) (pin "1") (pin "2"))
 (wire (pts (xy 195.58 54.61) (xy 195.58 52.07)) (stroke (width 0) (type default)))
 (symbol
  (lib_id "power:VCC") (at 195.58 52.07 0) (unit 1) (in_bom no) (on_board no) (dnp no)
  (property "Reference" "#PWR08" (at 195.58 55.88 0) (effects (font (size 1.27 1.27)) hide))
  (property "Value" "VCC" (at 195.58 48.26 0) (effects (font (size 1.27 1.27))))
  (property "Footprint" "" (at 195.58 52.07 0) (effects (font (size 1.27 1.27)) hide))
  (property "Datasheet" "" (at 195.58 52.07 0) (effects (font (size 1.27 1.27)) hide)) (pin "1"))
 (symbol
  (lib_id "Device:LED") (at 195.58 71.12 90) (unit 1) (in_bom yes) (on_board yes) (dnp no)
  (property "Reference" "D1" (at 199.39 69.85 90) (effects (font (size 1.27 1.27)) (justify left)))
  (property "Value" "Green 3mm (power)" (at 199.39 72.39 90) (effects (font (size 1.27 1.27)) (justify left)))
  (property "Footprint" "LED_THT:LED_D3.0mm" (at 195.58 71.12 90) (effects (font (size 1.27 1.27)) hide))
  (property "Datasheet" "" (at 195.58 71.12 90) (effects (font (size 1.27 1.27)) hide)) (pin "1") (pin "2"))
 (wire (pts (xy 195.58 74.93) (xy 195.58 77.47)) (stroke (width 0) (type default)))
 (symbol
  (lib_id "power:GND") (at 195.58 77.47 0) (unit 1) (in_bom no) (on_board no) (dnp no)
  (property "Reference" "#PWR09" (at 195.58 83.82 0) (effects (font (size 1.27 1.27)) hide))
  (property "Value" "GND" (at 195.58 81.28 0) (effects (font (size 1.27 1.27))))
  (property "Footprint" "" (at 195.58 77.47 0) (effects (font (size 1.27 1.27)) hide))
  (property "Datasheet" "" (at 195.58 77.47 0) (effects (font (size 1.27 1.27)) hide)) (pin "1"))
 (symbol
  (lib_id "MCU_Microchip_ATtiny:ATtiny13A-P") (at 116.84 129.54 0) (unit 1) (in_bom yes) (on_board yes) (dnp no)
  (property "Reference" "U1" (at 104.14 115.57 0) (effects (font (size 1.27 1.27)) (justify left bottom)))
  (property "Value" "Socket: ATtiny13A/25/45/85" (at 119.38 143.51 0) (effects (font (size 1.27 1.27)) (justify left top)))
  (property "Footprint" "Package_DIP:DIP-8_W7.62mm_Socket" (at 116.84 129.54 0) (effects (font (size 1.27 1.27)) hide))
  (property "Datasheet" "" (at 116.84 129.54 0) (effects (font (size 1.27 1.27)) hide)) (pin "1") (pin "2") (pin "3") (pin "4") (pin "5") (pin "6") (pin "7") (pin "8"))
 (wire (pts (xy 132.08 134.62) (xy 134.62 134.62)) (stroke (width 0) (type default)))
 (label "RST" (at 134.62 134.62 0) (fields_autoplaced) (effects (font (size 1.27 1.27)) (justify left bottom)))
 (wire (pts (xy 132.08 129.54) (xy 134.62 129.54)) (stroke (width 0) (type default)))
 (label "PB3" (at 134.62 129.54 0) (fields_autoplaced) (effects (font (size 1.27 1.27)) (justify left bottom)))
 (wire (pts (xy 132.08 132.08) (xy 134.62 132.08)) (stroke (width 0) (type default)))
 (label "PB4" (at 134.62 132.08 0) (fields_autoplaced) (effects (font (size 1.27 1.27)) (justify left bottom)))
 (wire (pts (xy 116.84 144.78) (xy 116.84 147.32)) (stroke (width 0) (type default)))
 (symbol
  (lib_id "power:GND") (at 116.84 147.32 0) (unit 1) (in_bom no) (on_board no) (dnp no)
  (property "Reference" "#PWR10" (at 116.84 153.67 0) (effects (font (size 1.27 1.27)) hide))
  (property "Value" "GND" (at 116.84 151.13 0) (effects (font (size 1.27 1.27))))
  (property "Footprint" "" (at 116.84 147.32 0) (effects (font (size 1.27 1.27)) hide))
  (property "Datasheet" "" (at 116.84 147.32 0) (effects (font (size 1.27 1.27)) hide)) (pin "1"))
 (wire (pts (xy 132.08 121.92) (xy 134.62 121.92)) (stroke (width 0) (type default)))
 (label "MOSI_PB0" (at 134.62 121.92 0) (fields_autoplaced) (effects (font (size 1.27 1.27)) (justify left bottom)))
 (wire (pts (xy 132.08 124.46) (xy 134.62 124.46)) (stroke (width 0) (type default)))
 (label "MISO_PB1" (at 134.62 124.46 0) (fields_autoplaced) (effects (font (size 1.27 1.27)) (justify left bottom)))
 (wire (pts (xy 132.08 127) (xy 134.62 127)) (stroke (width 0) (type default)))
 (label "SCK_PB2" (at 134.62 127 0) (fields_autoplaced) (effects (font (size 1.27 1.27)) (justify left bottom)))
 (wire (pts (xy 116.84 114.3) (xy 116.84 111.76)) (stroke (width 0) (type default)))
 (symbol
  (lib_id "power:VCC") (at 116.84 111.76 0) (unit 1) (in_bom no) (on_board no) (dnp no)
  (property "Reference" "#PWR11" (at 116.84 115.57 0) (effects (font (size 1.27 1.27)) hide))
  (property "Value" "VCC" (at 116.84 107.95 0) (effects (font (size 1.27 1.27))))
  (property "Footprint" "" (at 116.84 111.76 0) (effects (font (size 1.27 1.27)) hide))
  (property "Datasheet" "" (at 116.84 111.76 0) (effects (font (size 1.27 1.27)) hide)) (pin "1"))
 (symbol
  (lib_id "Connector:AVR-ISP-6") (at 63.5 129.54 0) (unit 1) (in_bom yes) (on_board yes) (dnp no)
  (property "Reference" "J3" (at 57.15 118.11 0) (effects (font (size 1.27 1.27)) (justify left)))
  (property "Value" "AVRISP mkII" (at 63.5 118.11 0) (effects (font (size 1.27 1.27)) (justify left)))
  (property "Footprint" "Connector_PinHeader_2.54mm:PinHeader_2x03_P2.54mm_Vertical" (at 57.15 128.27 0) (effects (font (size 1.27 1.27)) hide))
  (property "Datasheet" "" (at 31.12 143.51 0) (effects (font (size 1.27 1.27)) hide)) (pin "1") (pin "2") (pin "3") (pin "4") (pin "5") (pin "6"))
 (wire (pts (xy 73.66 124.46) (xy 76.2 124.46)) (stroke (width 0) (type default)))
 (label "MISO_PB1" (at 76.2 124.46 0) (fields_autoplaced) (effects (font (size 1.27 1.27)) (justify left bottom)))
 (wire (pts (xy 60.96 116.84) (xy 60.96 114.3)) (stroke (width 0) (type default)))
 (symbol
  (lib_id "power:VCC") (at 60.96 114.3 0) (unit 1) (in_bom no) (on_board no) (dnp no)
  (property "Reference" "#PWR12" (at 60.96 118.11 0) (effects (font (size 1.27 1.27)) hide))
  (property "Value" "VCC" (at 60.96 110.49 0) (effects (font (size 1.27 1.27))))
  (property "Footprint" "" (at 60.96 114.3 0) (effects (font (size 1.27 1.27)) hide))
  (property "Datasheet" "" (at 60.96 114.3 0) (effects (font (size 1.27 1.27)) hide)) (pin "1"))
 (wire (pts (xy 73.66 129.54) (xy 76.2 129.54)) (stroke (width 0) (type default)))
 (label "SCK_PB2" (at 76.2 129.54 0) (fields_autoplaced) (effects (font (size 1.27 1.27)) (justify left bottom)))
 (wire (pts (xy 73.66 127) (xy 76.2 127)) (stroke (width 0) (type default)))
 (label "MOSI_PB0" (at 76.2 127 0) (fields_autoplaced) (effects (font (size 1.27 1.27)) (justify left bottom)))
 (wire (pts (xy 73.66 132.08) (xy 76.2 132.08)) (stroke (width 0) (type default)))
 (label "RST" (at 76.2 132.08 0) (fields_autoplaced) (effects (font (size 1.27 1.27)) (justify left bottom)))
 (wire (pts (xy 60.96 139.7) (xy 60.96 142.24)) (stroke (width 0) (type default)))
 (symbol
  (lib_id "power:GND") (at 60.96 142.24 0) (unit 1) (in_bom no) (on_board no) (dnp no)
  (property "Reference" "#PWR13" (at 60.96 148.59 0) (effects (font (size 1.27 1.27)) hide))
  (property "Value" "GND" (at 60.96 146.05 0) (effects (font (size 1.27 1.27))))
  (property "Footprint" "" (at 60.96 142.24 0) (effects (font (size 1.27 1.27)) hide))
  (property "Datasheet" "" (at 60.96 142.24 0) (effects (font (size 1.27 1.27)) hide)) (pin "1"))
 (symbol
  (lib_id "Device:R") (at 88.9 116.84 0) (unit 1) (in_bom yes) (on_board yes) (dnp no)
  (property "Reference" "R2" (at 91.44 115.57 0) (effects (font (size 1.27 1.27)) (justify left)))
  (property "Value" "10k" (at 91.44 118.11 0) (effects (font (size 1.27 1.27)) (justify left)))
  (property "Footprint" "Resistor_THT:R_Axial_DIN0207_L6.3mm_D2.5mm_P7.62mm_Horizontal" (at 87.12 116.84 0) (effects (font (size 1.27 1.27)) hide))
  (property "Datasheet" "" (at 88.9 116.84 0) (effects (font (size 1.27 1.27)) hide)) (pin "1") (pin "2"))
 (wire (pts (xy 88.9 113.03) (xy 88.9 110.49)) (stroke (width 0) (type default)))
 (symbol
  (lib_id "power:VCC") (at 88.9 110.49 0) (unit 1) (in_bom no) (on_board no) (dnp no)
  (property "Reference" "#PWR14" (at 88.9 114.3 0) (effects (font (size 1.27 1.27)) hide))
  (property "Value" "VCC" (at 88.9 106.68 0) (effects (font (size 1.27 1.27))))
  (property "Footprint" "" (at 88.9 110.49 0) (effects (font (size 1.27 1.27)) hide))
  (property "Datasheet" "" (at 88.9 110.49 0) (effects (font (size 1.27 1.27)) hide)) (pin "1"))
 (wire (pts (xy 88.9 120.65) (xy 88.9 123.19)) (stroke (width 0) (type default)))
 (label "RST" (at 88.9 123.19 270) (fields_autoplaced) (effects (font (size 1.27 1.27)) (justify right bottom)))
 (symbol
  (lib_id "Device:R") (at 152.4 132.08 0) (unit 1) (in_bom yes) (on_board yes) (dnp no)
  (property "Reference" "R3" (at 154.94 130.81 0) (effects (font (size 1.27 1.27)) (justify left)))
  (property "Value" "150" (at 154.94 133.35 0) (effects (font (size 1.27 1.27)) (justify left)))
  (property "Footprint" "Resistor_THT:R_Axial_DIN0207_L6.3mm_D2.5mm_P7.62mm_Horizontal" (at 150.62 132.08 0) (effects (font (size 1.27 1.27)) hide))
  (property "Datasheet" "" (at 152.4 132.08 0) (effects (font (size 1.27 1.27)) hide)) (pin "1") (pin "2"))
 (wire (pts (xy 152.4 128.27) (xy 152.4 125.73)) (stroke (width 0) (type default)))
 (label "MOSI_PB0" (at 152.4 125.73 90) (fields_autoplaced) (effects (font (size 1.27 1.27)) (justify left bottom)))
 (wire (pts (xy 152.4 135.89) (xy 152.4 138.43)) (stroke (width 0) (type default)))
 (label "TLED_A" (at 152.4 138.43 270) (fields_autoplaced) (effects (font (size 1.27 1.27)) (justify right bottom)))
 (symbol
  (lib_id "Device:LED") (at 172.72 139.7 180) (unit 1) (in_bom yes) (on_board yes) (dnp no)
  (property "Reference" "D2" (at 172.72 135.89 0) (effects (font (size 1.27 1.27))))
  (property "Value" "Red 5mm (test, like firefly)" (at 172.72 143.51 0) (effects (font (size 1.27 1.27))))
  (property "Footprint" "LED_THT:LED_D5.0mm" (at 172.72 139.7 0) (effects (font (size 1.27 1.27)) hide))
  (property "Datasheet" "" (at 172.72 139.7 0) (effects (font (size 1.27 1.27)) hide)) (pin "1") (pin "2"))
 (wire (pts (xy 176.53 139.7) (xy 179.07 139.7)) (stroke (width 0) (type default)))
 (label "TLED_K" (at 179.07 139.7 0) (fields_autoplaced) (effects (font (size 1.27 1.27)) (justify left bottom)))
 (wire (pts (xy 168.91 139.7) (xy 166.37 139.7)) (stroke (width 0) (type default)))
 (label "TLED_A" (at 166.37 139.7 180) (fields_autoplaced) (effects (font (size 1.27 1.27)) (justify right bottom)))
 (symbol
  (lib_id "Jumper:Jumper_2_Open") (at 210.82 139.7 0) (unit 1) (in_bom yes) (on_board yes) (dnp no)
  (property "Reference" "JP2" (at 210.82 136.91 0) (effects (font (size 1.27 1.27))))
  (property "Value" "LED test (remove to program)" (at 210.82 141.99 0) (effects (font (size 1.27 1.27))))
  (property "Footprint" "Connector_PinHeader_2.54mm:PinHeader_1x02_P2.54mm_Vertical" (at 210.82 139.7 0) (effects (font (size 1.27 1.27)) hide))
  (property "Datasheet" "" (at 210.82 139.7 0) (effects (font (size 1.27 1.27)) hide)) (pin "1") (pin "2"))
 (wire (pts (xy 205.74 139.7) (xy 203.2 139.7)) (stroke (width 0) (type default)))
 (label "TLED_K" (at 203.2 139.7 180) (fields_autoplaced) (effects (font (size 1.27 1.27)) (justify right bottom)))
 (wire (pts (xy 215.9 139.7) (xy 218.44 139.7)) (stroke (width 0) (type default)))
 (label "MISO_PB1" (at 218.44 139.7 0) (fields_autoplaced) (effects (font (size 1.27 1.27)) (justify left bottom)))
 (symbol
  (lib_id "Connector_Generic:Conn_01x08") (at 233.68 111.76 0) (unit 1) (in_bom yes) (on_board yes) (dnp no)
  (property "Reference" "J4" (at 233.68 101.6 0) (effects (font (size 1.27 1.27))))
  (property "Value" "Chip pins 1-8" (at 233.68 124.46 0) (effects (font (size 1.27 1.27))))
  (property "Footprint" "Connector_PinHeader_2.54mm:PinHeader_1x08_P2.54mm_Vertical" (at 233.68 111.76 0) (effects (font (size 1.27 1.27)) hide))
  (property "Datasheet" "" (at 233.68 111.76 0) (effects (font (size 1.27 1.27)) hide)) (pin "1") (pin "2") (pin "3") (pin "4") (pin "5") (pin "6") (pin "7") (pin "8"))
 (wire (pts (xy 228.6 104.14) (xy 226.06 104.14)) (stroke (width 0) (type default)))
 (label "RST" (at 226.06 104.14 180) (fields_autoplaced) (effects (font (size 1.27 1.27)) (justify right bottom)))
 (wire (pts (xy 228.6 106.68) (xy 226.06 106.68)) (stroke (width 0) (type default)))
 (label "PB3" (at 226.06 106.68 180) (fields_autoplaced) (effects (font (size 1.27 1.27)) (justify right bottom)))
 (wire (pts (xy 228.6 109.22) (xy 226.06 109.22)) (stroke (width 0) (type default)))
 (label "PB4" (at 226.06 109.22 180) (fields_autoplaced) (effects (font (size 1.27 1.27)) (justify right bottom)))
 (wire (pts (xy 228.6 114.3) (xy 226.06 114.3)) (stroke (width 0) (type default)))
 (label "MOSI_PB0" (at 226.06 114.3 180) (fields_autoplaced) (effects (font (size 1.27 1.27)) (justify right bottom)))
 (wire (pts (xy 228.6 116.84) (xy 226.06 116.84)) (stroke (width 0) (type default)))
 (label "MISO_PB1" (at 226.06 116.84 180) (fields_autoplaced) (effects (font (size 1.27 1.27)) (justify right bottom)))
 (wire (pts (xy 228.6 119.38) (xy 226.06 119.38)) (stroke (width 0) (type default)))
 (label "SCK_PB2" (at 226.06 119.38 180) (fields_autoplaced) (effects (font (size 1.27 1.27)) (justify right bottom)))
 (symbol
  (lib_id "power:PWR_FLAG") (at 38.1 165.1 0) (unit 1) (in_bom no) (on_board no) (dnp no)
  (property "Reference" "#FLG01" (at 38.1 163.19 0) (effects (font (size 1.27 1.27)) hide))
  (property "Value" "PWR_FLAG" (at 38.1 161.29 0) (effects (font (size 1.27 1.27))))
  (property "Footprint" "" (at 38.1 165.1 0) (effects (font (size 1.27 1.27)) hide))
  (property "Datasheet" "" (at 38.1 165.1 0) (effects (font (size 1.27 1.27)) hide)) (pin "1"))
 (wire (pts (xy 38.1 165.1) (xy 38.1 167.64)) (stroke (width 0) (type default)))
 (symbol
  (lib_id "power:VCC") (at 38.1 167.64 180) (unit 1) (in_bom no) (on_board no) (dnp no)
  (property "Reference" "#PWR15" (at 38.1 163.83 0) (effects (font (size 1.27 1.27)) hide))
  (property "Value" "VCC" (at 38.1 171.45 0) (effects (font (size 1.27 1.27))))
  (property "Footprint" "" (at 38.1 167.64 0) (effects (font (size 1.27 1.27)) hide))
  (property "Datasheet" "" (at 38.1 167.64 0) (effects (font (size 1.27 1.27)) hide)) (pin "1"))
 (symbol
  (lib_id "power:PWR_FLAG") (at 55.88 165.1 0) (unit 1) (in_bom no) (on_board no) (dnp no)
  (property "Reference" "#FLG02" (at 55.88 163.19 0) (effects (font (size 1.27 1.27)) hide))
  (property "Value" "PWR_FLAG" (at 55.88 161.29 0) (effects (font (size 1.27 1.27))))
  (property "Footprint" "" (at 55.88 165.1 0) (effects (font (size 1.27 1.27)) hide))
  (property "Datasheet" "" (at 55.88 165.1 0) (effects (font (size 1.27 1.27)) hide)) (pin "1"))
 (wire (pts (xy 55.88 165.1) (xy 55.88 167.64)) (stroke (width 0) (type default)))
 (symbol
  (lib_id "power:GND") (at 55.88 167.64 0) (unit 1) (in_bom no) (on_board no) (dnp no)
  (property "Reference" "#PWR16" (at 55.88 173.99 0) (effects (font (size 1.27 1.27)) hide))
  (property "Value" "GND" (at 55.88 171.45 0) (effects (font (size 1.27 1.27))))
  (property "Footprint" "" (at 55.88 167.64 0) (effects (font (size 1.27 1.27)) hide))
  (property "Datasheet" "" (at 55.88 167.64 0) (effects (font (size 1.27 1.27)) hide)) (pin "1"))
 (wire (pts (xy 33.02 76.2) (xy 35.56 76.2)) (stroke (width 0) (type default)))
 (wire (pts (xy 195.58 62.23) (xy 195.58 64.77)) (stroke (width 0) (type default)))
 (wire (pts (xy 195.58 64.77) (xy 195.58 67.31)) (stroke (width 0) (type default)))
 (wire (pts (xy 228.6 111.76) (xy 213.36 111.76)) (stroke (width 0) (type default)))
 (wire (pts (xy 228.6 121.92) (xy 208.28 121.92)) (stroke (width 0) (type default)))
 (symbol
  (lib_id "power:GND") (at 213.36 111.76 0) (unit 1) (in_bom no) (on_board no) (dnp no)
  (property "Reference" "#PWR17" (at 213.36 118.11 0) (effects (font (size 1.27 1.27)) hide))
  (property "Value" "GND" (at 213.36 115.57 0) (effects (font (size 1.27 1.27))))
  (property "Footprint" "" (at 213.36 111.76 0) (effects (font (size 1.27 1.27)) hide))
  (property "Datasheet" "" (at 213.36 111.76 0) (effects (font (size 1.27 1.27)) hide)) (pin "1"))
 (symbol
  (lib_id "power:VCC") (at 208.28 121.92 0) (unit 1) (in_bom no) (on_board no) (dnp no)
  (property "Reference" "#PWR18" (at 208.28 125.73 0) (effects (font (size 1.27 1.27)) hide))
  (property "Value" "VCC" (at 208.28 118.11 0) (effects (font (size 1.27 1.27))))
  (property "Footprint" "" (at 208.28 121.92 0) (effects (font (size 1.27 1.27)) hide))
  (property "Datasheet" "" (at 208.28 121.92 0) (effects (font (size 1.27 1.27)) hide)) (pin "1"))
 (label "PWR_LED" (at 195.58 64.77 0) (fields_autoplaced) (effects (font (size 1.27 1.27)) (justify left bottom)))
 (text "Firefly ISP jig rev 0.1: socket + power for an AVRISP mkII" (at 25.4 25.4 0) (effects (font (size 2.5 2.5)) (justify left bottom)))
 (text "The mkII does not power the target. JP1 picks USB 5 V (via F1) or an external 1.8-5.5 V supply on J2." (at 25.4 33.02 0) (effects (font (size 1.5 1.5)) (justify left bottom)))
 (text "D1 shows target power. Plug the mkII ribbon into J3 with pin 1 (red stripe) at the marked corner." (at 25.4 38.1 0) (effects (font (size 1.5 1.5)) (justify left bottom)))
 (text "Target: any 8-pin AVR with the ATtiny13A/25/45/85 pinout. J4 brings all 8 pins out for a scope or breadboard." (at 25.4 93.98 0) (effects (font (size 1.5 1.5)) (justify left bottom)))
 (text "D2 + R3 copy the firefly LED (PB0 -> 150R -> LED -> PB1). Pull JP2 while programming: the LED loads MOSI/MISO." (at 25.4 99.06 0) (effects (font (size 1.5 1.5)) (justify left bottom)))
 (sheet_instances (path ""
   (page "1"))))
